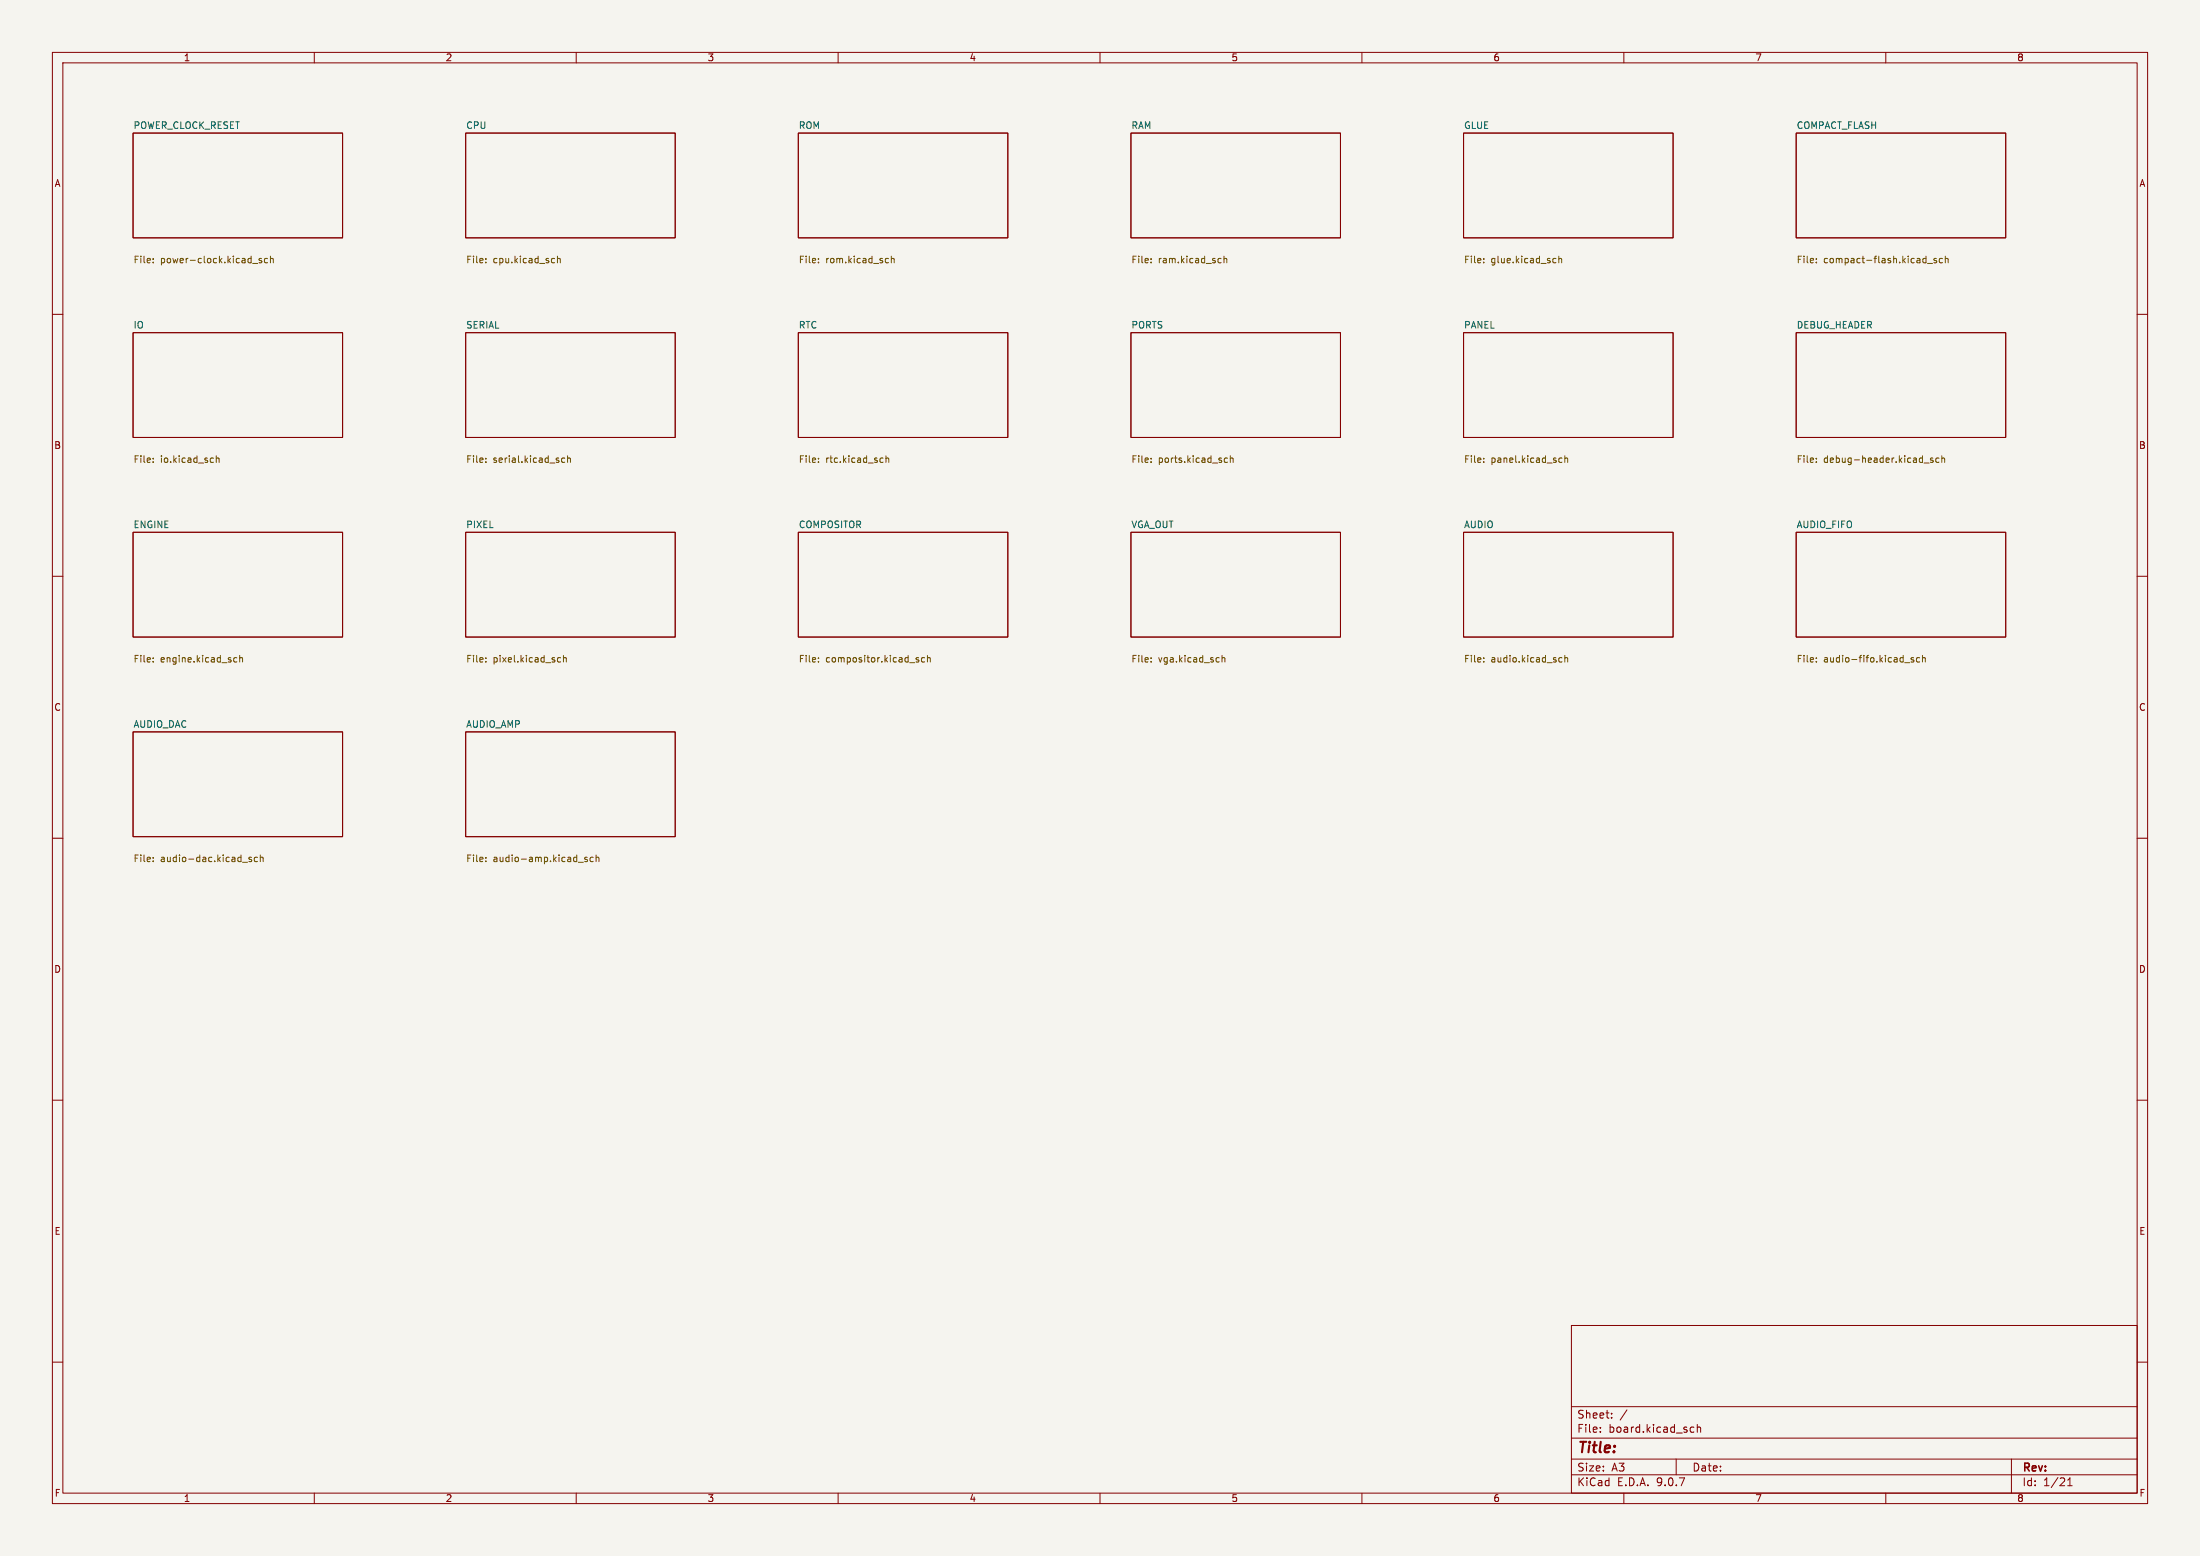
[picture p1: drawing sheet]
<svg xmlns="http://www.w3.org/2000/svg" width="420mm" height="297mm" viewBox="0 0 420 297" stroke-linecap="round" stroke-linejoin="round" font-family="sans-serif">
<path d="M0 0h420v297h-420z" fill="#f5f4ef" stroke="#f5f4ef" stroke-width=".19"/>
<g fill="none" stroke="#840000" stroke-width=".19">
<path d="M10 10h400v277h-400zM12 12h396v273h-396zM60 10v2M110 10v2M160 10v2M210 10v2M260 10v2M310 10v2M360 10v2M25.4 25.4h40v20h-40zM88.9 25.4h40v20h-40zM152.4 25.4h40v20h-40z"/>
<path d="M215.9 25.4h40v20h-40zM279.4 25.4h40v20h-40zM342.9 25.4h40v20h-40zM10 60h2M25.4 63.5h40v20h-40zM88.9 63.5h40v20h-40zM152.4 63.5h40v20h-40zM215.9 63.5h40v20h-40zM279.4 63.5h40v20h-40zM342.9 63.5h40v20h-40zM408 60h2M10 110h2"/>
<path d="M25.4 101.6h40v20h-40zM88.9 101.6h40v20h-40zM152.4 101.6h40v20h-40zM215.9 101.6h40v20h-40zM279.4 101.6h40v20h-40zM342.9 101.6h40v20h-40zM408 110h2M25.4 139.7h40v20h-40zM88.9 139.7h40v20h-40zM10 160h2M408 160h2M10 210h2"/>
<path d="M408 210h2M300 253h108v32h-108zM10 260h2M300 278.5h108M300 274.5h108M300 268.5h108M305.5 273.2v.2M305.5 272.5v.1M307.7 270.5v.2M307.7 269.8v.1M310.6 269.1l-1.3 1.9M320 278.5v3"/>
<path d="M322.8 273.3h.6M322.8 272.5h.6M324 272.5l.2-.1 .4 .1 .1 .9M324 271.9v1.5M384 278.5v6.5M408 260h2M60 285v2M110 285v2M160 285v2M210 285v2M260 285v2M300 281.5h108"/>
<path d="M310 285v2M360 285v2M394.7 283.6h.9M394.7 282.5l.5-.4v1.5"/>
</g>
<g fill="none" stroke="#725600" stroke-width=".19">
<path d="M29.2 50v.2M29.2 49.4v.1M48.2 50.3h1M49.9 49.4l-.3-.1-.2 .2 .1 .2 .4 .1v.3h-.5M51.1 49.4l-.4-.1-.2 .3 .1 .5h.5M51.6 49.4l.2-.1 .3 .1 .1 .8M51.6 48.9v1.3M92.7 49.4v.1M92.7 50v.2M105.8 49.3l.1 .1M105.9 50.1l-.1 .1M106.4 49.4l.2-.1 .3 .1 .1 .8"/>
<path d="M106.4 48.9v1.3M156.2 49.4v.1M156.2 50v.2M169.5 49.3l.1 .1M169.6 50.1l-.1 .1M170.2 49.4l.1-.1 .3 .1 .1 .8M170.2 48.9v1.3M219.7 49.4v.1M219.7 50v.2M233 49.3l.1 .1M233.1 50.1l-.1 .1M233.7 49.4l.1-.1 .3 .1 .1 .8"/>
<path d="M233.7 48.9v1.3M283.2 50v.2M283.2 49.4v.1M296.7 49.3l.3 .1M297 50.1l-.3 .1M297.6 49.4l.2-.1 .3 .1v.8M297.6 48.9v1.3M346.7 49.4v.1M346.7 50v.2M368 50.3h.9M369.7 49.4l-.3-.1-.2 .2v.2l.5 .1v.3h-.5M370.8 49.4l-.3-.1-.3 .3 .1 .5h.5"/>
<path d="M371.4 49.4l.1-.1 .3 .1 .1 .8M371.4 48.9v1.3M29.2 87.5v.1M29.2 88.1v.2M41.3 87.5l.2-.1 .3 .1v.8M41.3 87v1.3M92.7 88.1v.2M92.7 87.5v.1M107.2 88l.2 .3 .4-.1M107.8 87.5l-.4-.1-.2 .3M108.4 87.5l.1-.1 .3 .1 .1 .8M108.4 87v1.3"/>
<path d="M156.2 88.1v.2M156.2 87.5v.1M168.2 87.4l.4 .1M168.6 88.2l-.4 .1M169.1 87.5l.2-.1 .3 .1 .1 .8M169.1 87v1.3M219.7 87.5v.1M219.7 88.1v.2M233.8 88.2h.5M233.8 87.5h.5M234.9 87.5l.2-.1 .3 .1v.8M234.9 87v1.3"/>
<path d="M283.2 87.5v.1M283.2 88.1v.2M297.7 88.2h.5M297.7 87.5h.5M298.7 87v1.3M298.7 87.5l.2-.1 .3 .1 .1 .8M346.7 88.1v.2M346.7 87.5v.1M367.3 88.4h1M369 87.5l-.3-.1-.2 .2 .1 .2 .4 .1v.3h-.5M370.2 87.5l-.4-.1-.3 .3 .2 .5h.5M370.7 87.5l.2-.1 .3 .1v.8"/>
<path d="M370.7 87v1.3M29.2 125.6v.1M29.2 126.2v.2M44.7 126.3h.5M44.7 125.6h.5M45.8 125.6l.1-.1 .3 .1 .1 .8M45.8 125.1v1.3M92.7 125.6v.1M92.7 126.2v.2M106.5 126.3h.5M106.5 125.6h.5M107.6 125.6l.1-.1 .4 .1v.8"/>
<path d="M107.6 125.1v1.3M156.2 125.6v.1M156.2 126.2v.2M175.1 125.9l.3 .1v.2l-.4 .2M175.1 125.5l.3 .1M176.5 125.6l-.4-.1-.2 .3 .1 .5h.5M177.1 125.6l.1-.1 .3 .1 .1 .8M177.1 125.1v1.3M219.7 126.2v.2M219.7 125.6v.1M233.3 125.6l.2-.1 .3 .1v.8M233.3 125.1v1.3"/>
<path d="M283.2 125.6v.1M283.2 126.2v.2M297.7 126.3h.5M297.7 125.6h.5M298.7 125.6l.2-.1 .3 .1 .1 .8M298.7 125.1v1.3M346.7 125.6v.1M346.7 126.2v.2M363.6 126.5h1M365.3 125.6l-.3-.1-.2 .2 .1 .2 .4 .1v.3h-.5M366.5 125.6l-.4-.1-.2 .3 .1 .5h.5M367 125.6l.2-.1 .3 .1 .1 .8"/>
<path d="M367 125.1v1.3M29.2 163.7v.1M29.2 164.3v.2M46.3 164.6h1M48 163.7l-.3-.1-.2 .2 .1 .2 .4 .1v.3h-.5M49.1 163.7l-.3-.1-.3 .3 .2 .5h.4M49.7 163.7l.2-.1 .3 .1v.8M49.7 163.2v1.3M92.7 163.7v.1M92.7 164.3v.2M110.4 164.6h1M112.1 163.7l-.3-.1-.2 .2 .1 .2 .4 .1v.3h-.5"/>
<path d="M113.3 163.7l-.4-.1-.3 .3 .2 .5h.5M113.8 163.7l.2-.1 .3 .1v.8M113.8 163.2v1.3"/>
</g>
<text font-size="2.8" fill="#840000" x="301" y="277.9">Title:</text>
<g font-size="2.1" fill="#840000">
<text x="301" y="273.7">File:</text>
<text x="301" y="271">Sheet:</text>
<text x="307.1" y="273.7">board.kicad_sch</text>
<text x="301" y="281.1">Size:</text>
<text x="307.6" y="281.1">A3</text>
<text x="323" y="281.1">Date:</text>
<text x="386" y="281.3">Rev:</text>
<text x="301" y="283.9">KiCad</text>
<text x="308.7" y="283.9">E.D.A.</text>
<text x="316.3" y="283.9">9.0.7</text>
<text x="386" y="283.9">Id:</text>
<text x="390.1" y="283.9">1/21</text>
</g>
<g font-size="1.8" fill="#840000">
<text x="35" y="11.9">1</text>
<text x="85" y="11.9">2</text>
<text x="135" y="11.9">3</text>
<text x="185" y="11.9">4</text>
<text x="235" y="11.9">5</text>
<text x="285" y="11.9">6</text>
<text x="335" y="11.9">7</text>
<text x="385" y="11.9">8</text>
<text x="10.3" y="35.9">A</text>
<text x="408.3" y="35.9">A</text>
<text x="10.3" y="85.9">B</text>
<text x="408.2" y="85.9">B</text>
<text x="10.3" y="135.9">C</text>
<text x="408.2" y="135.9">C</text>
<text x="10.3" y="185.9">D</text>
<text x="408.2" y="185.9">D</text>
<text x="10.3" y="235.9">E</text>
<text x="408.3" y="235.9">E</text>
<text x="10.3" y="285.9">F</text>
<text x="35" y="286.9">1</text>
<text x="85" y="286.9">2</text>
<text x="135" y="286.9">3</text>
<text x="185" y="286.9">4</text>
<text x="235" y="286.9">5</text>
<text x="285" y="286.9">6</text>
<text x="335" y="286.9">7</text>
<text x="385" y="286.9">8</text>
<text x="408.3" y="285.9">F</text>
</g>
<g font-size="1.8" fill="#006464">
<text x="25.4" y="24.7">POWER_CLOCK_RESET</text>
<text x="88.9" y="24.7">CPU</text>
<text x="152.4" y="24.7">ROM</text>
<text x="215.9" y="24.7">RAM</text>
<text x="279.4" y="24.7">GLUE</text>
<text x="342.9" y="24.7">COMPACT_FLASH</text>
<text x="25.4" y="62.8">IO</text>
<text x="88.9" y="62.8">SERIAL</text>
<text x="152.4" y="62.8">RTC</text>
<text x="215.9" y="62.8">PORTS</text>
<text x="279.4" y="62.8">PANEL</text>
<text x="342.9" y="62.8">DEBUG_HEADER</text>
<text x="25.4" y="100.9">ENGINE</text>
<text x="88.9" y="100.9">PIXEL</text>
<text x="152.4" y="100.9">COMPOSITOR</text>
<text x="215.9" y="100.9">VGA_OUT</text>
<text x="279.4" y="100.9">AUDIO</text>
<text x="342.9" y="100.9">AUDIO_FIFO</text>
<text x="25.4" y="139">AUDIO_DAC</text>
<text x="88.9" y="139">AUDIO_AMP</text>
</g>
<g font-size="1.8" fill="#725600">
<text x="25.4" y="50.6">File:</text>
<text x="30.6" y="50.6">power-clock.kicad_sch</text>
<text x="88.9" y="50.6">File:</text>
<text x="94.1" y="50.6">cpu.kicad_sch</text>
<text x="152.4" y="50.6">File:</text>
<text x="157.6" y="50.6">rom.kicad_sch</text>
<text x="215.9" y="50.6">File:</text>
<text x="221.1" y="50.6">ram.kicad_sch</text>
<text x="279.4" y="50.6">File:</text>
<text x="284.6" y="50.6">glue.kicad_sch</text>
<text x="342.9" y="50.6">File:</text>
<text x="348.1" y="50.6">compact-flash.kicad_sch</text>
<text x="25.4" y="88.7">File:</text>
<text x="30.6" y="88.7">io.kicad_sch</text>
<text x="88.9" y="88.7">File:</text>
<text x="94.1" y="88.7">serial.kicad_sch</text>
<text x="152.4" y="88.7">File:</text>
<text x="157.6" y="88.7">rtc.kicad_sch</text>
<text x="215.9" y="88.7">File:</text>
<text x="221.1" y="88.7">ports.kicad_sch</text>
<text x="279.4" y="88.7">File:</text>
<text x="284.6" y="88.7">panel.kicad_sch</text>
<text x="342.9" y="88.7">File:</text>
<text x="348.1" y="88.7">debug-header.kicad_sch</text>
<text x="25.4" y="126.8">File:</text>
<text x="30.6" y="126.8">engine.kicad_sch</text>
<text x="88.9" y="126.8">File:</text>
<text x="94.1" y="126.8">pixel.kicad_sch</text>
<text x="152.4" y="126.8">File:</text>
<text x="157.6" y="126.8">compositor.kicad_sch</text>
<text x="215.9" y="126.8">File:</text>
<text x="221.1" y="126.8">vga.kicad_sch</text>
<text x="279.4" y="126.8">File:</text>
<text x="284.6" y="126.8">audio.kicad_sch</text>
<text x="342.9" y="126.8">File:</text>
<text x="348.1" y="126.8">audio-fifo.kicad_sch</text>
<text x="25.4" y="164.9">File:</text>
<text x="30.6" y="164.9">audio-dac.kicad_sch</text>
<text x="88.9" y="164.9">File:</text>
<text x="94.1" y="164.9">audio-amp.kicad_sch</text>
</g>
</svg>
